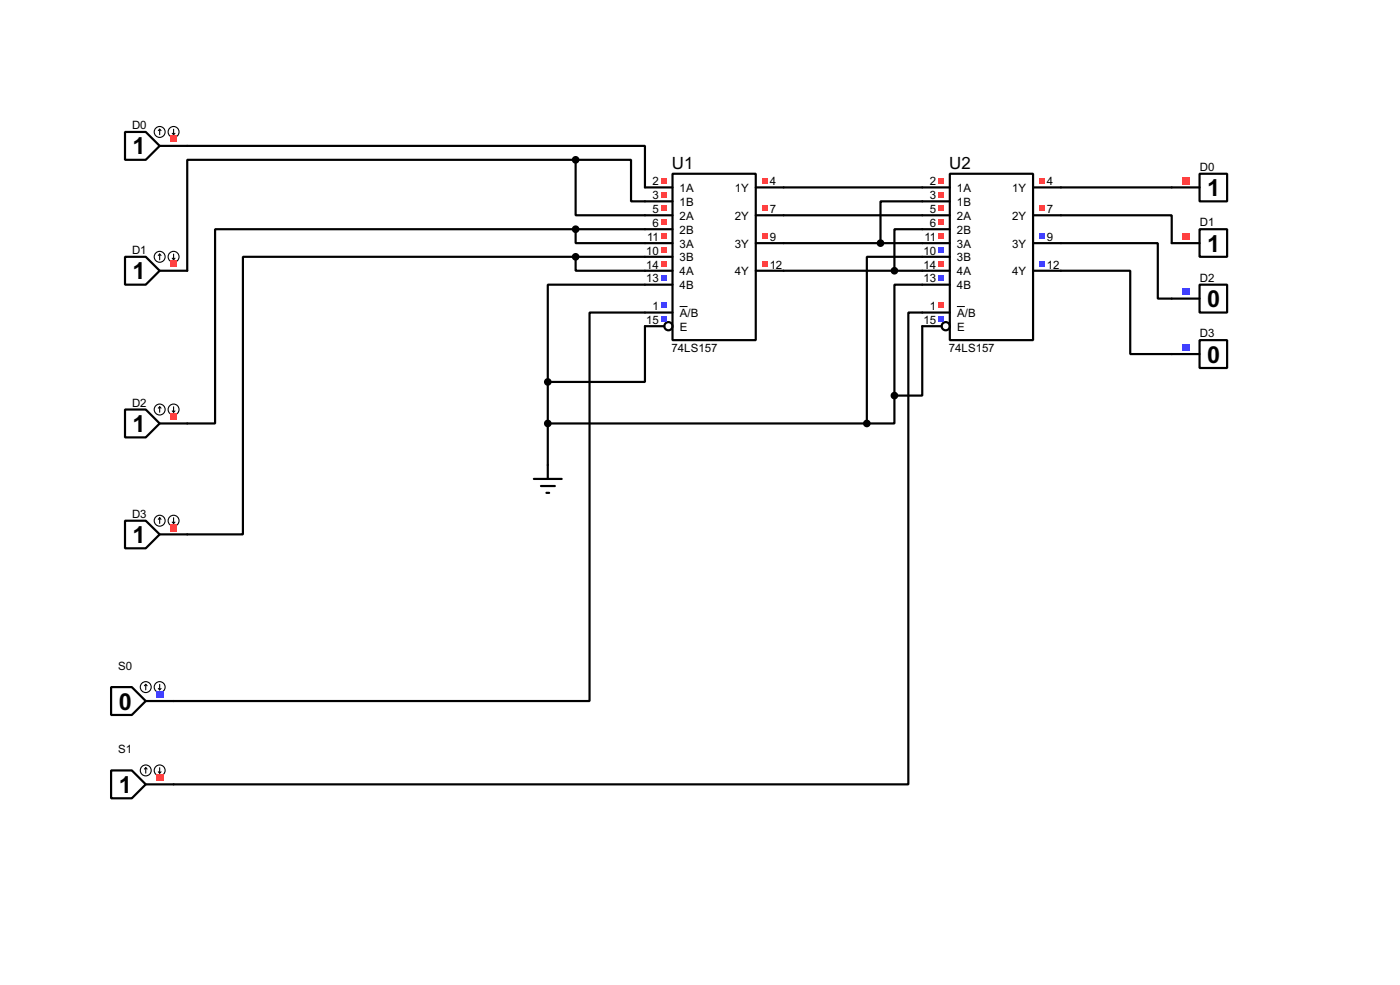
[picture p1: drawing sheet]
<svg xmlns="http://www.w3.org/2000/svg" width="256mm" height="180mm" viewBox="0 0 256 180" stroke-linecap="round" stroke-linejoin="round" font-family="sans-serif">
<g fill="none" stroke="#000" stroke-width=".4">
<path d="M34.3 26.7h83.9v7.6h5M105.5 29.3h-71.2v20.3M105.5 29.3h10.1v7.6h7.6M105.5 29.3v10.1h17.7M123.2 31.8h15.3v30.5h-15.3zM138.5 34.3h30.5M138.5 39.4h30.5M169 36.9h-7.7v7.6M194.4 39.4h20.3v5.1M194.4 34.3h20.3M105.5 42h-66.1v35.5h-5.1M105.5 42v2.5h17.7"/>
<path d="M105.5 47h-61v50.8h-10.2M105.5 47v2.6h17.7M105.5 42h17.7M105.5 47h17.7M121.7 59.7h-3.5v10.2h-17.8M123.2 57.2h-15.2v71.1h-76.2M123.2 52.1h-22.8v17.8M138.5 44.5h30.5M138.5 49.6h30.5M169 57.2h-2.6v86.4h-134.6M169 52.1h-5.1v20.3M169 59.7v12.7h-5.1"/>
<path d="M169 42h-5.1v7.6M169 47h-10.2v30.5M194.4 44.5h17.7v10.2h2.6M194.4 49.6h12.7v15.2h7.6M100.4 69.9v15.2M100.4 77.5h58.4M163.9 72.4v5.1h-5.1"/>
<circle cx="122.4" cy="59.7" r=".75"/>
</g>
<path d="M124.5 56.1h1.5" fill="none" stroke="#000" stroke-width=".18"/>
<g fill="#ff4040">
<path d="M121.1 32.6h1v1h-1z"/>
<path d="M139.6 32.6h1v1h-1z"/>
<path d="M121.1 35.1h1v1h-1z"/>
<path d="M121.1 37.6h1v1.1h-1z"/>
<path d="M139.6 37.6h1v1.1h-1z"/>
<path d="M121.1 40.2h1v1h-1z"/>
<path d="M121.1 42.7h1v1h-1z"/>
<path d="M139.6 42.7h1v1h-1z"/>
<path d="M121.1 45.3h1v1h-1z"/>
<path d="M121.1 47.8h1v1h-1z"/>
<path d="M139.6 47.8h1v1h-1z"/>
</g>
<g fill="#4040ff">
<path d="M121.1 50.3h1v1.1h-1z"/>
<path d="M121.1 55.4h1v1h-1z"/>
<path d="M121.1 58h1v1h-1z"/>
</g>
<path d="M22.9 24.2h3.8l2.6 2.5-2.6 2.6h-3.8zM29.3 26.7h5" fill="none" stroke="#000" stroke-width=".4"/>
<g fill="none" stroke="#000" stroke-width=".2">
<path d="M29.3 23.7l-.3 .2M29.3 23.7l.2 .2M29.3 23.7v1M31.6 24.4l.2 .3M31.8 23.7v1M32.1 24.4l-.3 .3"/>
<circle cx="29.2" cy="24.2" r="1"/>
<circle cx="31.8" cy="24.2" r="1"/>
</g>
<path d="M31.2 24.8h1.2v1.3h-1.2z" fill="#ff4040"/>
<path d="M22.9 47h3.8l2.6 2.6-2.6 2.5h-3.8zM29.3 49.6h5" fill="none" stroke="#000" stroke-width=".4"/>
<g fill="none" stroke="#000" stroke-width=".2">
<path d="M29.3 46.5l-.3 .3M29.3 46.5l.2 .3M29.3 46.5v1.1M31.6 47.3l.2 .3M31.8 46.5v1.1M32.1 47.3l-.3 .3"/>
<circle cx="29.2" cy="47" r="1"/>
<circle cx="31.8" cy="47" r="1"/>
</g>
<path d="M31.2 47.7h1.2v1.2h-1.2z" fill="#ff4040"/>
<path d="M22.9 75h3.8l2.6 2.5-2.6 2.6h-3.8zM29.3 77.5h5" fill="none" stroke="#000" stroke-width=".4"/>
<g fill="none" stroke="#000" stroke-width=".2">
<path d="M29.3 74.5l-.3 .2M29.3 74.5l.2 .2M29.3 74.5v1M31.6 75.2l.2 .3M31.8 74.5v1M32.1 75.2l-.3 .3"/>
<circle cx="29.2" cy="75" r="1"/>
<circle cx="31.8" cy="75" r="1"/>
</g>
<path d="M31.2 75.6h1.2v1.3h-1.2z" fill="#ff4040"/>
<path d="M22.9 95.3h3.8l2.6 2.5-2.6 2.6h-3.8zM29.3 97.8h5" fill="none" stroke="#000" stroke-width=".4"/>
<g fill="none" stroke="#000" stroke-width=".2">
<path d="M29.3 94.8l-.3 .3M29.3 94.8l.2 .3M29.3 94.8v1M31.6 95.6l.2 .2M31.8 94.8v1M32.1 95.6l-.3 .2"/>
<circle cx="29.2" cy="95.3" r="1"/>
<circle cx="31.8" cy="95.3" r="1"/>
</g>
<path d="M31.2 95.9h1.2v1.3h-1.2z" fill="#ff4040"/>
<g fill="#000" stroke="#000" stroke-width=".4">
<circle cx="105.4" cy="29.3" r=".5"/>
<circle cx="105.4" cy="47" r=".5"/>
<circle cx="105.4" cy="42" r=".5"/>
</g>
<path d="M97.8 87.7h5.1M99.1 89h2.6M100.1 90.2h.5M100.4 85.1v2.6M20.4 125.8h3.8l2.5 2.5-2.5 2.6h-3.8zM26.7 128.3h5.1" fill="none" stroke="#000" stroke-width=".4"/>
<g fill="none" stroke="#000" stroke-width=".2">
<path d="M26.7 125.3l-.2 .2M26.7 125.3l.3 .2M26.7 125.3v1M29 126l.3 .3M29.3 125.3v1M29.5 126l-.2 .3"/>
<circle cx="26.7" cy="125.8" r="1"/>
<circle cx="29.2" cy="125.8" r="1"/>
</g>
<path d="M28.6 126.4h1.3v1.3h-1.3z" fill="#4040ff"/>
<circle cx="100.3" cy="69.9" r=".5" fill="#000" stroke="#000" stroke-width=".4"/>
<g fill="none" stroke="#000" stroke-width=".4">
<path d="M169 34.3h5M169 36.9h5M169 39.4h5M174 31.8h15.3v30.5h-15.3zM189.3 34.3h5.1M189.3 39.4h5.1M169 42h5M169 44.5h5M169 47h5M169 49.6h5M169 52.1h5M169 57.2h5"/>
<path d="M169 59.7h3.5M189.3 44.5h5.1M189.3 49.6h5.1"/>
<circle cx="173.2" cy="59.7" r=".75"/>
</g>
<path d="M175.3 56.1h1.5" fill="none" stroke="#000" stroke-width=".18"/>
<g fill="#ff4040">
<path d="M171.9 32.6h1v1h-1z"/>
<path d="M190.4 32.6h1v1h-1z"/>
<path d="M171.9 35.1h1v1h-1z"/>
<path d="M171.9 37.6h1v1.1h-1z"/>
<path d="M190.4 37.6h1v1.1h-1z"/>
<path d="M171.9 40.2h1v1h-1z"/>
<path d="M171.9 42.7h1v1h-1z"/>
</g>
<g fill="#4040ff">
<path d="M190.4 42.7h1v1h-1z"/>
<path d="M171.9 45.3h1v1h-1z"/>
</g>
<path d="M171.9 47.8h1v1h-1z" fill="#ff4040"/>
<g fill="#4040ff">
<path d="M190.4 47.8h1v1h-1z"/>
<path d="M171.9 50.3h1v1.1h-1z"/>
</g>
<path d="M171.9 55.4h1v1h-1z" fill="#ff4040"/>
<path d="M171.9 58h1v1h-1z" fill="#4040ff"/>
<circle cx="100.3" cy="77.5" r=".5" fill="#000" stroke="#000" stroke-width=".4"/>
<path d="M20.4 141h3.8l2.5 2.6-2.5 2.5h-3.8zM26.7 143.6h5.1" fill="none" stroke="#000" stroke-width=".4"/>
<g fill="none" stroke="#000" stroke-width=".2">
<path d="M26.7 140.5l-.2 .3M26.7 140.5l.3 .3M26.7 140.5v1M29 141.3l.3 .2M29.3 140.5v1M29.5 141.3l-.2 .2"/>
<circle cx="26.7" cy="141" r="1"/>
<circle cx="29.2" cy="141" r="1"/>
</g>
<path d="M28.6 141.7h1.3v1.2h-1.3z" fill="#ff4040"/>
<circle cx="163.8" cy="72.4" r=".5" fill="#000" stroke="#000" stroke-width=".4"/>
<path d="M214.7 34.3h5.1M219.8 31.8h5v5.1h-5z" fill="none" stroke="#000" stroke-width=".4"/>
<path d="M216.6 32.4h1.3v1.3h-1.3z" fill="#ff4040"/>
<path d="M214.7 44.5h5.1M219.8 42h5v5h-5z" fill="none" stroke="#000" stroke-width=".4"/>
<path d="M216.6 42.6h1.3v1.3h-1.3z" fill="#ff4040"/>
<path d="M214.7 54.7h5.1M219.8 52.1h5v5.1h-5z" fill="none" stroke="#000" stroke-width=".4"/>
<path d="M216.6 52.8h1.3v1.2h-1.3z" fill="#4040ff"/>
<path d="M214.7 64.8h5.1M219.8 62.3h5v5.1h-5z" fill="none" stroke="#000" stroke-width=".4"/>
<path d="M216.6 62.9h1.3v1.3h-1.3z" fill="#4040ff"/>
<g fill="#000" stroke="#000" stroke-width=".4">
<circle cx="161.3" cy="44.5" r=".5"/>
<circle cx="163.8" cy="49.6" r=".5"/>
<circle cx="158.8" cy="77.5" r=".5"/>
</g>
<g font-size="4.8">
<text x="24.3" y="28.2">1</text>
<text x="221.2" y="35.9">1</text>
<text x="221.2" y="46.1">1</text>
<text x="24.3" y="51.1">1</text>
<text x="221.2" y="56.2">0</text>
<text x="221.2" y="66.3">0</text>
<text x="24.3" y="79">1</text>
<text x="24.3" y="99.4">1</text>
<text x="21.8" y="129.9">0</text>
<text x="21.8" y="145.1">1</text>
</g>
<g font-size="3.5">
<text x="123.1" y="31">U1</text>
<text x="173.9" y="31">U2</text>
</g>
<g font-size="2.4">
<text x="24.2" y="23.6">D0</text>
<text x="119.6" y="33.9">2</text>
<text x="124.5" y="35.1">1A</text>
<text x="134.6" y="35.1">1Y</text>
<text x="141" y="33.9">4</text>
<text x="170.4" y="33.9">2</text>
<text x="175.3" y="35.1">1A</text>
<text x="185.4" y="35.1">1Y</text>
<text x="191.8" y="33.9">4</text>
<text x="219.8" y="31.2">D0</text>
<text x="119.6" y="36.5">3</text>
<text x="119.6" y="39">5</text>
<text x="119.6" y="41.6">6</text>
<text x="124.5" y="37.7">1B</text>
<text x="124.5" y="40.2">2A</text>
<text x="134.6" y="40.2">2Y</text>
<text x="141" y="39">7</text>
<text x="170.4" y="36.5">3</text>
<text x="170.4" y="39">5</text>
<text x="170.4" y="41.6">6</text>
<text x="175.3" y="37.7">1B</text>
<text x="175.3" y="40.2">2A</text>
<text x="185.4" y="40.2">2Y</text>
<text x="191.8" y="39">7</text>
<text x="219.8" y="41.4">D1</text>
<text x="24.2" y="46.5">D1</text>
<text x="118.4" y="46.6">10</text>
<text x="118.6" y="44.1">11</text>
<text x="124.5" y="42.7">2B</text>
<text x="124.5" y="45.3">3A</text>
<text x="124.5" y="47.8">3B</text>
<text x="134.6" y="45.3">3Y</text>
<text x="141" y="44.1">9</text>
<text x="169.2" y="46.6">10</text>
<text x="169.4" y="44.1">11</text>
<text x="175.3" y="42.7">2B</text>
<text x="175.3" y="45.3">3A</text>
<text x="175.3" y="47.8">3B</text>
<text x="185.4" y="45.3">3Y</text>
<text x="191.8" y="44.1">9</text>
<text x="118.4" y="49.2">14</text>
<text x="118.4" y="51.7">13</text>
<text x="124.5" y="50.4">4A</text>
<text x="124.5" y="52.9">4B</text>
<text x="134.6" y="50.4">4Y</text>
<text x="141" y="49.2">12</text>
<text x="169.2" y="49.2">14</text>
<text x="169.2" y="51.7">13</text>
<text x="175.3" y="50.4">4A</text>
<text x="175.3" y="52.9">4B</text>
<text x="185.4" y="50.4">4Y</text>
<text x="191.8" y="49.2">12</text>
<text x="219.8" y="51.5">D2</text>
<text x="118.4" y="59.3">15</text>
<text x="119.6" y="56.8">1</text>
<text x="124.5" y="58">A/B</text>
<text x="169.2" y="59.3">15</text>
<text x="170.4" y="56.8">1</text>
<text x="175.3" y="58">A/B</text>
<text x="123" y="64.5">74LS157</text>
<text x="124.5" y="60.5">E</text>
<text x="173.8" y="64.5">74LS157</text>
<text x="175.3" y="60.5">E</text>
<text x="219.8" y="61.7">D3</text>
<text x="24.2" y="74.4">D2</text>
<text x="24.2" y="94.8">D3</text>
<text x="21.6" y="122.7">S0</text>
<text x="21.6" y="137.9">S1</text>
</g>
</svg>
